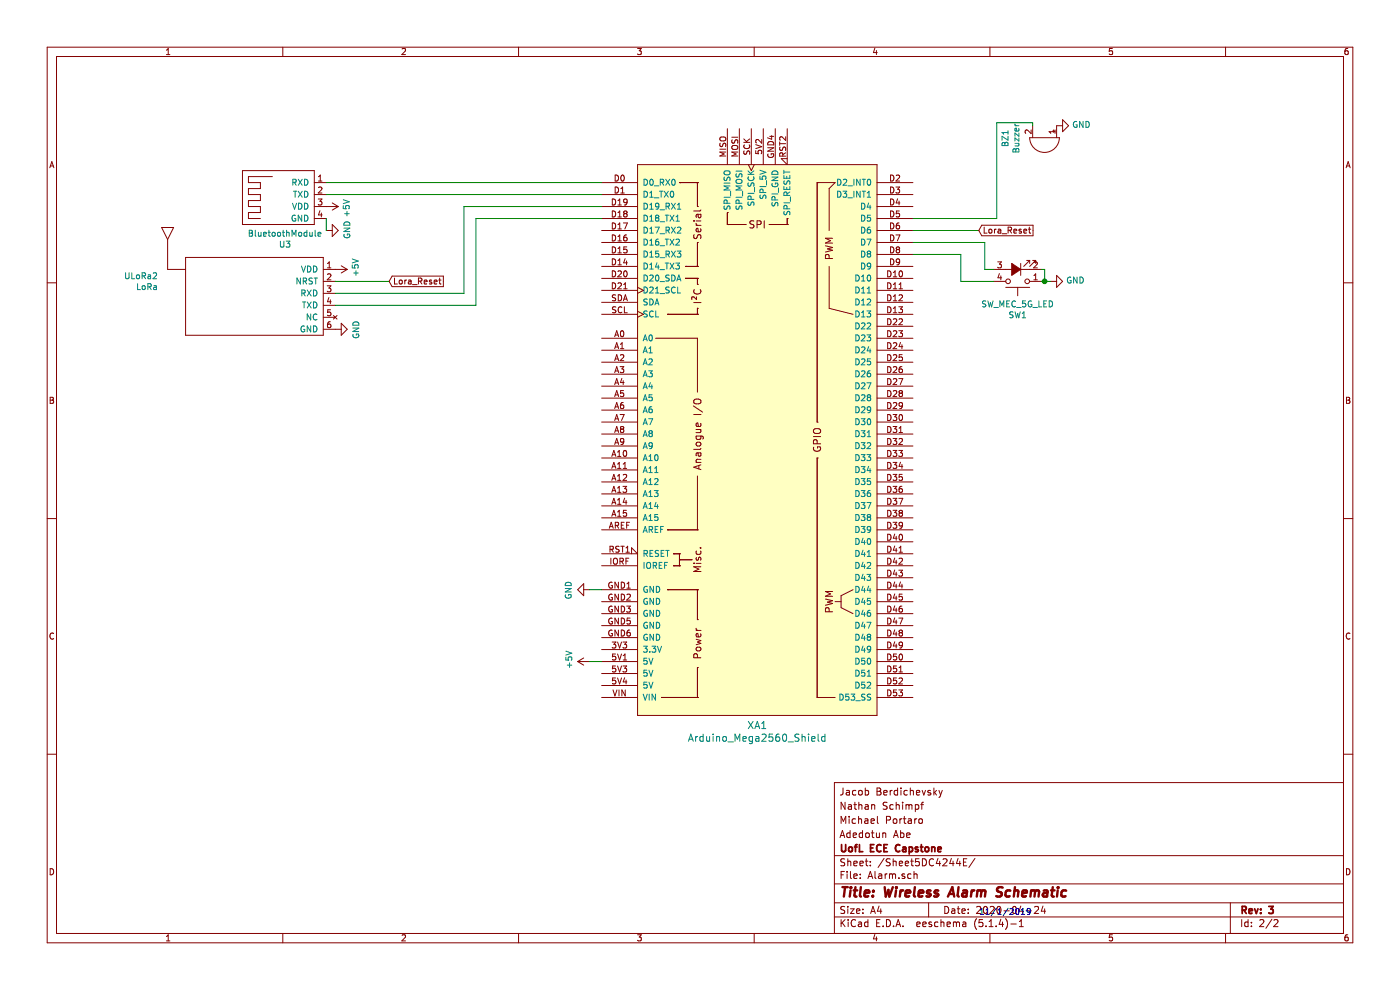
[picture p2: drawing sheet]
EESchema Schematic File Version 4
LIBS:CapstoneSchematic-cache
EELAYER 30 0
EELAYER END
$Descr A4 11693 8268
encoding utf-8
Sheet 2 2
Title "Wireless Alarm Schematic"
Date "2020-04-24"
Rev "3"
Comp "UofL ECE Capstone"
Comment1 "Adedotun Abe"
Comment2 "Michael Portaro"
Comment3 "Nathan Schimpf"
Comment4 "Jacob Berdichevsky"
$EndDescr
$Comp
L power:GND #PWR0101
U 1 1
P 2800 2750
AR Path="/5DC549DA" Ref="#PWR0101"  Part="1" 
AR Path="/5DC4244F/5DC549DA" Ref="#PWR033"  Part="1" 
F 0 "#PWR033" H 2800 2500 50  0001 C CNN
F 1 "GND" H 2805 2577 50  0000 C CNN
F 2 "" H 2800 2750 50  0001 C CNN
F 3 "" H 2800 2750 50  0001 C CNN
	1    2800 2750
	0    -1   1    0   
$EndComp
$Comp
L power:+5V #PWR0102
U 1 1
P 2800 2250
AR Path="/5DC549E0" Ref="#PWR0102"  Part="1" 
AR Path="/5DC4244F/5DC549E0" Ref="#PWR032"  Part="1" 
F 0 "#PWR032" H 2800 2100 50  0001 C CNN
F 1 "+5V" H 2815 2423 50  0000 C CNN
F 2 "" H 2800 2250 50  0001 C CNN
F 3 "" H 2800 2250 50  0001 C CNN
	1    2800 2250
	0    1    -1   0   
$EndComp
$Comp
L Device:Buzzer BZ1
U 1 1
P 8725 1150
F 0 "BZ1" H 8731 825 50  0000 C CNN
F 1 "Buzzer" H 8731 916 50  0000 C CNN
F 2 "Buzzer_Beeper:Buzzer_15x7.5RM7.6" V 8700 1250 50  0001 C CNN
F 3 "~" V 8700 1250 50  0001 C CNN
	1    8725 1150
	0    1    1    0   
$EndComp
$Comp
L power:GND #PWR0103
U 1 1
P 8825 1050
AR Path="/5DC60A34" Ref="#PWR0103"  Part="1" 
AR Path="/5DC4244F/5DC60A34" Ref="#PWR037"  Part="1" 
F 0 "#PWR037" H 8825 800 50  0001 C CNN
F 1 "GND" V 8830 922 50  0000 R CNN
F 2 "" H 8825 1050 50  0001 C CNN
F 3 "" H 8825 1050 50  0001 C CNN
	1    8825 1050
	0    -1   -1   0   
$EndComp
$Comp
L power:+5V #PWR0104
U 1 1
P 2725 1725
AR Path="/5DC69508" Ref="#PWR0104"  Part="1" 
AR Path="/5DC4244F/5DC69508" Ref="#PWR030"  Part="1" 
F 0 "#PWR030" H 2725 1575 50  0001 C CNN
F 1 "+5V" H 2740 1898 50  0000 C CNN
F 2 "" H 2725 1725 50  0001 C CNN
F 3 "" H 2725 1725 50  0001 C CNN
	1    2725 1725
	0    1    1    0   
$EndComp
$Comp
L power:GND #PWR0105
U 1 1
P 2725 1925
AR Path="/5DC69FE6" Ref="#PWR0105"  Part="1" 
AR Path="/5DC4244F/5DC69FE6" Ref="#PWR031"  Part="1" 
F 0 "#PWR031" H 2725 1675 50  0001 C CNN
F 1 "GND" H 2730 1752 50  0000 C CNN
F 2 "" H 2725 1925 50  0001 C CNN
F 3 "" H 2725 1925 50  0001 C CNN
	1    2725 1925
	0    -1   -1   0   
$EndComp
Wire Wire Line
	2725 1825 2725 1925
Text GLabel 3250 2350 2    50   Input ~ 0
Lora_Reset
Wire Wire Line
	3250 2350 2800 2350
Wire Wire Line
	5025 1525 2725 1525
Wire Wire Line
	2725 1625 5025 1625
Text Notes 8175 7650 0    50   ~ 0
11/1/2019
$Comp
L power:GND #PWR034
U 1 1
P 4925 4925
F 0 "#PWR034" H 4925 4675 50  0001 C CNN
F 1 "GND" H 4930 4752 50  0000 C CNN
F 2 "" H 4925 4925 50  0001 C CNN
F 3 "" H 4925 4925 50  0001 C CNN
	1    4925 4925
	0    1    1    0   
$EndComp
Wire Wire Line
	5025 4925 4925 4925
Wire Wire Line
	8325 1825 7625 1825
Wire Wire Line
	3875 1725 5025 1725
Wire Wire Line
	3975 1825 5025 1825
Wire Wire Line
	8175 1925 7625 1925
Wire Wire Line
	8025 2125 7625 2125
$Comp
L CapstoneSchematic:LoRa ULoRa1
U 1 1
P 2700 2250
AR Path="/5DC549E8" Ref="ULoRa1"  Part="1" 
AR Path="/5DC4244F/5DC549E8" Ref="ULoRa2"  Part="1" 
F 0 "ULoRa2" H 4078 2196 50  0000 L CNN
F 1 "LoRa" H 4078 2105 50  0000 L CNN
F 2 "Connector_PinSocket_2.54mm:PinSocket_1x06_P2.54mm_Horizontal" H 3250 2050 50  0001 C CNN
F 3 "" H 3250 2050 50  0001 C CNN
	1    2700 2250
	-1   0    0    -1  
$EndComp
$Comp
L CapstoneSchematic:BluetoothModule U3
U 1 1
P 2625 1425
F 0 "U3" H 2869 810 50  0000 C CNN
F 1 "BluetoothModule" H 2869 901 50  0000 C CNN
F 2 "Connector_PinSocket_2.54mm:PinSocket_1x04_P2.54mm_Horizontal" H 2925 925 50  0001 C CNN
F 3 "" H 2925 925 50  0001 C CNN
	1    2625 1425
	-1   0    0    -1  
$EndComp
$Comp
L CapstoneSchematic:Arduino_Mega2560_Shield XA1
U 1 1
P 6325 3675
F 0 "XA1" H 6325 1295 60  0000 C CNN
F 1 "Arduino_Mega2560_Shield" H 6325 1189 60  0000 C CNN
F 2 "Arduino:Arduino_Mega2560_Shield" H 7025 6425 60  0001 C CNN
F 3 "https://store.arduino.cc/arduino-mega-2560-rev3" H 7025 6425 60  0001 C CNN
	1    6325 3675
	1    0    0    -1  
$EndComp
$Comp
L power:+5V #PWR035
U 1 1
P 4925 5525
F 0 "#PWR035" H 4925 5375 50  0001 C CNN
F 1 "+5V" H 4940 5698 50  0000 C CNN
F 2 "" H 4925 5525 50  0001 C CNN
F 3 "" H 4925 5525 50  0001 C CNN
	1    4925 5525
	0    -1   -1   0   
$EndComp
Wire Wire Line
	4925 5525 5025 5525
Wire Wire Line
	8325 1025 8625 1025
Wire Wire Line
	8625 1025 8625 1050
Wire Wire Line
	8325 1025 8325 1825
Wire Wire Line
	2800 2450 3875 2450
Wire Wire Line
	3875 1725 3875 2450
Wire Wire Line
	2800 2550 3975 2550
Wire Wire Line
	3975 1825 3975 2550
Wire Wire Line
	8700 2350 8725 2350
Text GLabel 8175 1925 2    50   Input ~ 0
Lora_Reset
$Comp
L Switch:SW_MEC_5G_LED SW1
U 1 1
P 8500 2250
F 0 "SW1" H 8500 2635 50  0000 C CNN
F 1 "SW_MEC_5G_LED" H 8500 2544 50  0000 C CNN
F 2 "Capstone_PCB_Lib:Button" H 8500 2550 50  0001 C CNN
F 3 "http://www.apem.com/int/index.php?controller=attachment&id_attachment=488" H 8500 2550 50  0001 C CNN
	1    8500 2250
	-1   0    0    1   
$EndComp
Wire Wire Line
	8700 2250 8725 2250
Wire Wire Line
	8725 2250 8725 2350
Connection ~ 8725 2350
Wire Wire Line
	8725 2350 8775 2350
$Comp
L power:GND #PWR036
U 1 1
P 8775 2350
F 0 "#PWR036" H 8775 2100 50  0001 C CNN
F 1 "GND" V 8780 2222 50  0000 R CNN
F 2 "" H 8775 2350 50  0001 C CNN
F 3 "" H 8775 2350 50  0001 C CNN
	1    8775 2350
	0    -1   -1   0   
$EndComp
Wire Wire Line
	8025 2350 8300 2350
Wire Wire Line
	8300 2250 8225 2250
Wire Wire Line
	8025 2125 8025 2350
Wire Wire Line
	8225 2250 8225 2025
Wire Wire Line
	8225 2025 7625 2025
$EndSCHEMATC
